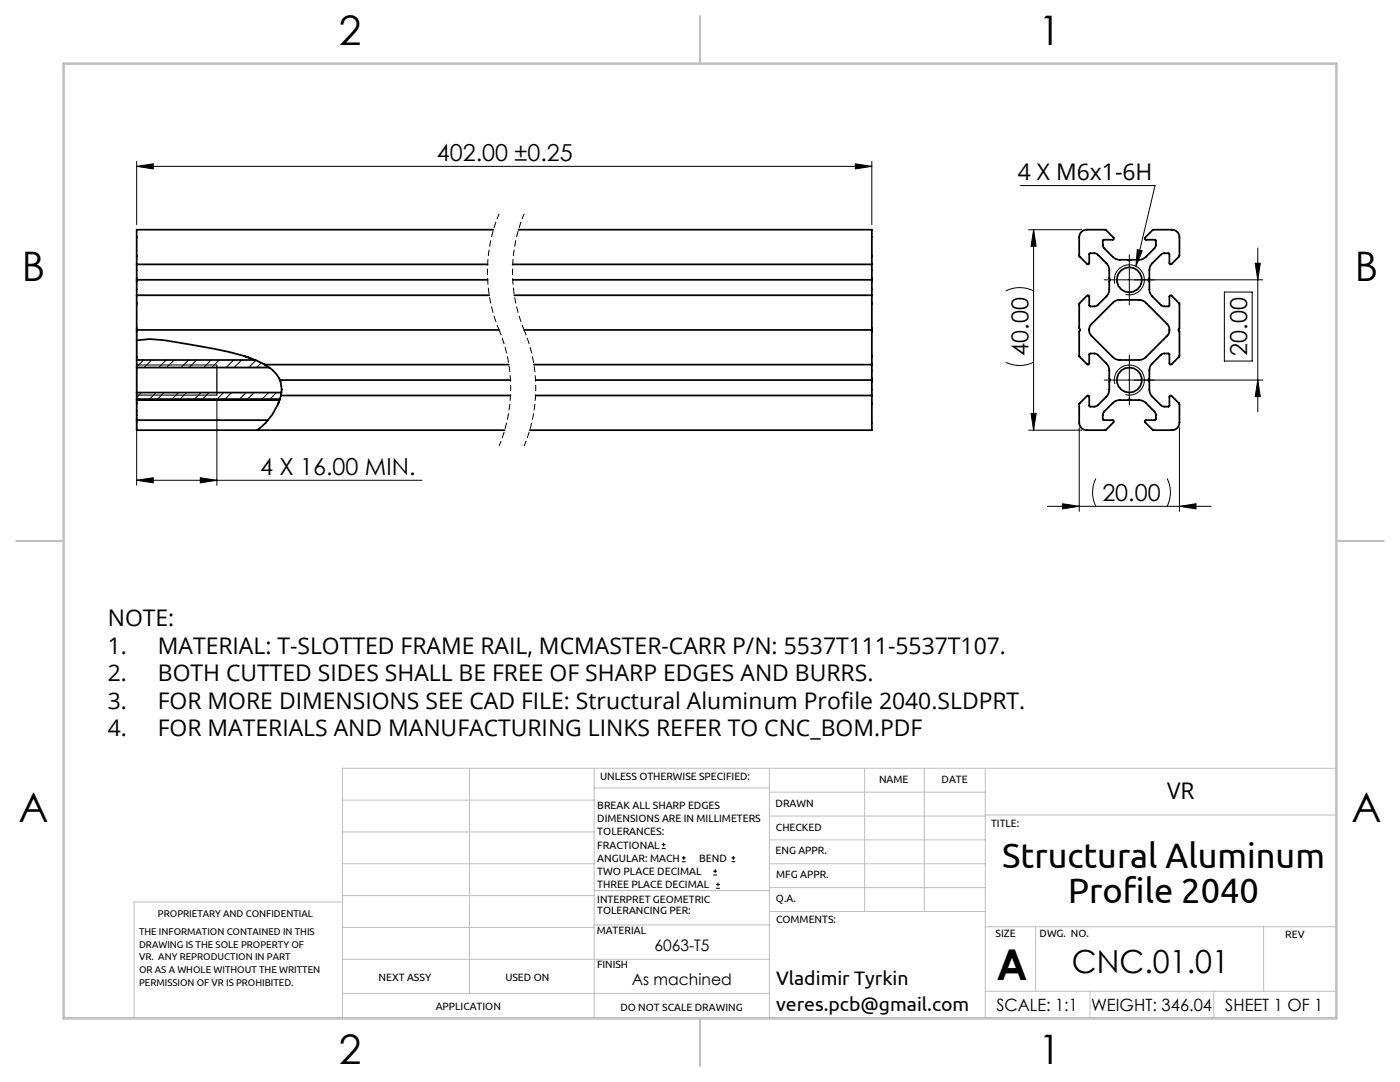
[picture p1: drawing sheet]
<svg xmlns="http://www.w3.org/2000/svg" width="279mm" height="216mm" viewBox="0 0 279 216" stroke-linecap="round" stroke-linejoin="round" font-family="sans-serif">
<g fill="none" stroke="#000" stroke-width=".2">
<path d="M27.3 33.2l3.3-.5v1zM27.3 32.2v12.6M27.3 33.2h146.7M170.7 32.7l3.3 .5-3.3 .5zM174 32.2v12.6M203.6 37h26.9l-3.8 16.1M200.7 58a6.2 6.2 0 0 1 5.6 0M205.3 45.8h10.6M206.3 45.8l.5 3.3h-1zM206.3 45.8v40M222.5 56.6a3 3 0 0 1 2.6-3.8 3 3 0 0 1 3.3 3.3 3 3 0 0 1-3.8 2.6M225.4 53.3v5"/>
<path d="M227 49.8l1 .2-1.3 3.1zM244.3 58.3h5.6v13.7h-5.6zM250.5 52.5h1l-.5 3.3zM251 49.5v32.7M252 55.8h-29.1M27.3 66.5v30.3M27.3 72.8h16M27.3 78.8h16M28.2 78.3l-.9 1M28.7 71.8l-1.4 1.4M30.3 71.8l-1.5 1.5M31.2 78.3l-1.3 1.3"/>
<path d="M32.7 78.3l-1.3 1.3M33.2 71.8l-1.5 1.5M34.7 71.8l-1.5 1.5M35.6 78.3l-1.3 1.3M37.2 78.3l-1.3 1.3M37.7 71.8l-1.5 1.5M39.2 71.8l-1.5 1.5M40.1 78.3l-1.3 1.3M41.7 78.3l-1.3 1.3M42.1 71.8l-1.5 1.5M43.3 79.8v17M43.7 71.8l-1.5 1.5"/>
<path d="M44.6 78.3l-1.3 1.3M46.2 78.3l-1.3 1.3M46.6 71.8l-1.5 1.5M48.2 71.8l-1.5 1.5M49.1 78.3l-1.3 1.3M50.7 78.3l-1.3 1.3M51.1 71.9l-1.5 1.4M52.2 72.4l-1 .9M53.6 78.3l-1.3 1.3M55.2 78.3l-1.3 1.3M200.7 72.3a6.2 6.2 0 0 0 5.6 0M222.5 76.6a3 3 0 0 1 2.6-3.8 3 3 0 0 1 3.3 3.3 3 3 0 0 1-3.8 2.6"/>
<path d="M225.4 73.3v5M251 75.8l.5 3.3h-1zM252 75.8h-29.1M27.3 95.8l3.3-.5v1zM27.3 95.8h56.9M40 95.3l3.3 .5-3.3 .5zM205.3 85.8h10.6M205.8 82.5h1l-.5 3.3zM215.4 85.3v16.7M218.7 95.5a6.2 6.2 0 0 0 0 5.5M232.9 95.5a6.2 6.2 0 0 1 0 5.5M235.4 85.3v16.7"/>
<path d="M209 101h32.7M212.1 100.5l3.3 .5-3.3 .5zM235.4 101l3.3-.5v1zM132.1 169.3h.7M132.1 168.5h.7M132.4 168.2v.7M136.1 171.9h.8M136.1 171.2h.8M136.5 170.8v.8M142.3 174.6h.8M142.3 173.8h.8M142.7 173.5v.7"/>
<path d="M142.9 177.3h.8M142.9 176.5h.8M143.3 176.1v.8M146 171.9h.7M146 171.2h.7M146.3 170.8v.8"/>
</g>
<path d="M99.6 42.7a30.1 30.1 0 0 0 0 23.1M104.6 42.7a30.1 30.1 0 0 0 0 23.1M99.6 65.8a30.1 30.1 0 0 1 0 23.2M104.6 65.8a30.1 30.1 0 0 1 0 23.2" fill="none" stroke="#000" stroke-width=".2" stroke-dasharray="1.3 .6" stroke-dashoffset=".2" stroke-linecap="butt"/>
<path d="M222.9 55.8h-2.5M225.4 53.3v-2.5M225.4 58.3v2.5M227.9 55.8h2.5M222.9 75.8h-2.5M225.4 73.3v-2.5M225.4 78.3v2.5M227.9 75.8h2.5" fill="none" stroke="#000" stroke-width=".2" stroke-dasharray="15.2 1.3 1.3 1.3"/>
<g fill="none" stroke="#c0c0c0" stroke-width=".2">
<path d="M68.4 159.7h50.2M93.7 153.3v44.9M118.6 153.3v49.9M118.6 157.2h34.9M153.5 153.3v49.9M153.5 158.1h43.1M172.6 153.3v28.6M184.5 153.3v28.6M196.6 153.3v49.9M266.7 153.3h-198.3v49.9M68.4 178.7h50.2M68.4 172.4h50.2"/>
<path d="M68.4 166h50.2M68.4 180h-41.6v23.2M118.6 177.7h35.1M153.5 167.6h43.1M153.5 162.8h43.1M153.5 172.4h43.1M153.5 177.1h43.1M196.6 162.6h70.1M68.4 198.2h85.1M68.4 185.1h50.2M68.4 191.4h50.2M118.6 191.4h34.9"/>
<path d="M118.6 184.6h35.1M153.7 181.9h42.9M196.6 197.8h70.1M196.6 184.9h70.1M206.7 184.9v12.9M217.5 197.8v5.4M242.2 197.8v5.4M252.2 184.9v12.9"/>
</g>
<path d="M139.7 3.2v9.5M3.2 107.9h9.5M266.7 107.9h9.5M139.7 203.2v9.5" fill="none" stroke="#c0c0c0" stroke-width=".25"/>
<path d="M12.7 12.7h254v190.5h-254z" fill="none" stroke="#c0c0c0" stroke-width=".5"/>
<path d="M43.3 72.8v6" fill="none" stroke="#000" stroke-width=".25"/>
<g fill="#000">
<path d="M227 49.8l1 .2-1.3 3.1z"/>
<path d="M27.3 33.2l3.3-.5v1zM170.7 32.7l3.3 .5-3.3 .5z"/>
<path d="M251 75.8l.5 3.3h-1zM250.5 52.5h1l-.5 3.3z"/>
<path d="M27.3 95.8l3.3-.5v1zM40 95.3l3.3 .5-3.3 .5z"/>
<path d="M205.8 82.5h1l-.5 3.3zM206.3 45.8l.5 3.3h-1z"/>
<path d="M212.1 100.5l3.3 .5-3.3 .5zM235.4 101l3.3-.5v1z"/>
</g>
<g fill="none" stroke="#000" stroke-width=".35">
<path d="M27.3 58.9v12.9M27.3 52.8v6.1M27.3 58.9h70.3M27.3 52.8h70M27.3 55.8h70M98.5 45.8h-71.2v7M102.3 52.8h71.7M102.3 55.8h71.7M102.6 58.9h71.4M103.5 45.8h70.5v7M174 58.9v13.9M174 52.8v6.1"/>
<path d="M215.8 46.3l.5-.3 .6-.2h3.7l1.6 1.6a.25 .25 0 0 1 .1 .3 .25 .25 0 0 1-.2 .1l-2 .1v1l.2 .6 2.2 2.1 .8 .2h1.8l.3 .2 .3-.2h1.8l.7-.2 2.3-2.1 .2-.6-.1-1-1.9-.1a.25 .25 0 0 1-.2-.1 .25 .25 0 0 1 0-.3l1.6-1.6h3.8a1.5 1.5 0 0 1 1.5 1.5v3.8l-1.6 1.6a.25 .25 0 0 1-.3 0 .25 .25 0 0 1-.1-.2l-.1-1.9-1-.1-.6 .3-2.1 2.2-.2 .7v1.8l-.2 .3 .2 .3v1.8l.2 .8 2.1 2.2 .6 .2h1l.1-1.9a.25 .25 0 0 1 .1-.3 .25 .25 0 0 1 .3 .1l1.6 1.7v4.8l-.2 .3 .2 .4v4.8l-1.6 1.7a.25 .25 0 0 1-.3 0 .25 .25 0 0 1-.1-.2l-.1-1.9-1-.1-.6 .3-2.1 2.2-.2 .7v1.8l-.2 .3 .2 .3v1.8l.2 .8 2.1 2.2 .6 .2h1l.1-1.9a.25 .25 0 0 1 .1-.3 .25 .25 0 0 1 .3 .1l1.6 1.6v3.7a1.5 1.5 0 0 1-1.5 1.5h-3.8l-1.6-1.5a.25 .25 0 0 1 0-.3 .25 .25 0 0 1 .2-.2h1.9l.1-1.1-.2-.5-2.3-2.1-.7-.3h-1.8l-.3-.2-.3 .2h-1.8l-.8 .3-2.2 2.1-.2 .5v1.1h2a.25 .25 0 0 1 .2 .2 .25 .25 0 0 1-.1 .3l-1.6 1.5h-3.7a1.5 1.5 0 0 1-1.5-1.5v-3.7l1.6-1.6a.25 .25 0 0 1 .2-.1 .25 .25 0 0 1 .2 .3v1.9h1.1l.5-.2 2.1-2.2 .3-.8v-1.8l.2-.3-.2-.3v-1.8l-.3-.7-2.1-2.2-.5-.3-1.1 .1v1.9a.25 .25 0 0 1-.2 .2 .25 .25 0 0 1-.2 0l-1.6-1.7v-4.8l.2-.4-.2-.3v-4.9l1.6-1.6a.25 .25 0 0 1 .2-.1 .25 .25 0 0 1 .2 .3v1.9h1.1l.5-.2 2.1-2.2 .3-.8v-1.8l.2-.3-.2-.3v-1.8l-.3-.7-2.1-2.2-.5-.3-1.1 .1v1.9a.25 .25 0 0 1-.2 .2 .25 .25 0 0 1-.2 0l-1.6-1.6v-3.8l.1-.5zM27.3 67.9l2.6-.2a109.5 109.5 0 0 1 19.3 3.5l1.8 .7 1.9 .9h48.7M27.3 73.3v5M27.3 78.3v1.5M27.3 79.8v4M27.3 79.8h28.5M27.3 71.8h23.7M27.3 65.8h72.3M27.3 71.8v1.5M27.3 78.3h28.9M27.3 73.3h26.5M27.3 79.6h28.6"/>
<path d="M48.9 71.1l.9 .3M52.8 72.8a6.3 6.3 0 0 1 3.1 3M55.8 79.6l-.2 .8M55.9 75.8l.1 .4a5.2 5.2 0 0 1 .1 2.7M55.9 75.8h46M56.1 78.9l-.1 .1a11.9 11.9 0 0 1-4.3 6.6l-.4 .2M56.1 78.9h45.8M104.6 65.8h69.4M106.6 72.8h67.4M106.9 75.8h67.1M106.9 78.9h67.1M174 78.9v6.9h-68.3"/>
<path d="M174 72.8v6.1M217.8 64.7l4.3-4.3a2 2 0 0 1 1.4-.6h3.8a2 2 0 0 1 1.4 .6l4.3 4.3a1.76 1.76 0 0 1 0 2.3l-4.3 4.3a2 2 0 0 1-1.4 .5h-3.8a2 2 0 0 1-1.4-.5l-4.3-4.3a1.76 1.76 0 0 1 0-2.3zM27.3 83.8v2h73.4M27.3 83.8h26.2"/>
<circle cx="225.4" cy="55.8" r="2.5"/>
<circle cx="225.4" cy="75.8" r="2.5"/>
</g>
<text font-size="8.5" x="198.9" y="195.5">A</text>
<g font-size="8.1">
<text x="67.6" y="8.9">2</text>
<text x="207.3" y="8.9">1</text>
<text x="4.4" y="56.1">B</text>
<text x="270.4" y="56.1">B</text>
<text x="3.7" y="164.1">A</text>
<text x="269.7" y="164.1">A</text>
<text x="67.6" y="212.4">2</text>
<text x="207.3" y="212.4">1</text>
</g>
<g font-size="7.1">
<text x="200" y="173.1">Structural Aluminum</text>
<text x="213.2" y="180.2">Profile 2040</text>
</g>
<text font-size="6.3" x="213.9" y="194.1">CNC.01.01</text>
<g font-size="4.7">
<text x="87.2" y="32.2">402.00 ±0.25</text>
<text x="205.3" y="71" transform="rotate(-90 205.3 71)">40.00</text>
<text x="248.9" y="71" transform="rotate(-90 248.9 71)">20.00</text>
<text x="51.9" y="94.8">4 X 16.00 MIN.</text>
<text x="220" y="100">20.00</text>
</g>
<g font-size="4.6">
<text x="203.1" y="35.9">4 X M6x1-6H</text>
<text x="21.5" y="124.9">NOTE:</text>
<text x="21.5" y="130.4">1.</text>
<text x="31.5" y="130.4">MATERIAL: T-SLOTTED FRAME RAIL, MCMASTER-CARR P/N: 5537T111-5537T107.</text>
<text x="21.5" y="135.9">2.</text>
<text x="31.5" y="135.9">BOTH CUTTED SIDES SHALL BE FREE OF SHARP EDGES AND BURRS.</text>
<text x="21.5" y="141.4">3.</text>
<text x="31.5" y="141.4">FOR MORE DIMENSIONS SEE CAD FILE: Structural Aluminum Profile 2040.SLDPRT.</text>
<text x="21.5" y="146.9">4.</text>
<text x="31.5" y="146.9">FOR MATERIALS AND MANUFACTURING LINKS REFER TO CNC_BOM.PDF</text>
<text x="232.9" y="159.4">VR</text>
</g>
<g font-size="3.9">
<text x="154.9" y="196.6">Vladimir Tyrkin</text>
<text x="154.9" y="201.6">veres.pcb@gmail.com</text>
</g>
<g font-size="3.4">
<text x="198.8" y="201.7">SCALE: 1:1</text>
<text x="217.7" y="201.8">WEIGHT: 346.04</text>
<text x="244.5" y="201.7">SHEET 1 OF 1</text>
</g>
<g font-size="3.2">
<text x="130.6" y="189.8">6063-T5</text>
<text x="126.1" y="196.6">As machined</text>
</g>
<g font-size="2.1">
<text x="119.8" y="155.6">UNLESS OTHERWISE SPECIFIED:</text>
<text x="119.2" y="161.4">BREAK ALL SHARP EDGES</text>
<text x="154.8" y="161">DRAWN</text>
<text x="175.4" y="156.2">NAME</text>
<text x="187.9" y="156.2">DATE</text>
<text x="119.2" y="164">DIMENSIONS ARE IN MILLIMETERS</text>
<text x="119.2" y="166.7">TOLERANCES:</text>
<text x="154.9" y="165.8">CHECKED</text>
<text x="197.8" y="165">TITLE:</text>
<text x="119.2" y="169.3">FRACTIONAL</text>
<text x="119.2" y="172">ANGULAR: MACH</text>
<text x="139.5" y="172">BEND</text>
<text x="154.8" y="170.5">ENG APPR.</text>
<text x="119.2" y="174.6">TWO PLACE DECIMAL</text>
<text x="119.2" y="177.3">THREE PLACE DECIMAL</text>
<text x="154.9" y="180">Q.A.</text>
<text x="154.9" y="175.2">MFG APPR.</text>
<text x="119.2" y="180.2">INTERPRET GEOMETRIC</text>
<text x="119.2" y="182.3">TOLERANCING PER:</text>
<text x="154.9" y="184.2">COMMENTS:</text>
<text x="119.1" y="186.3">MATERIAL</text>
<text x="198.7" y="187">SIZE</text>
<text x="207.5" y="187">DWG. NO.</text>
<text x="256.5" y="187.1">REV</text>
<text x="75.5" y="195.8">NEXT ASSY</text>
<text x="100.9" y="195.7">USED ON</text>
<text x="119.1" y="193.1">FINISH</text>
<text x="86.9" y="201.6">APPLICATION</text>
<text x="123.8" y="201.6">DO NOT SCALE DRAWING</text>
</g>
<g font-size="2">
<text x="31.5" y="183">PROPRIETARY AND CONFIDENTIAL</text>
<text x="27.8" y="186.6">THE INFORMATION CONTAINED IN THIS</text>
<text x="27.8" y="189.1">DRAWING IS THE SOLE PROPERTY OF</text>
<text x="27.8" y="191.6">VR. ANY REPRODUCTION IN PART</text>
<text x="27.8" y="194.2">OR AS A WHOLE WITHOUT THE WRITTEN</text>
<text x="27.8" y="196.7">PERMISSION OF VR IS PROHIBITED.</text>
</g>
</svg>
